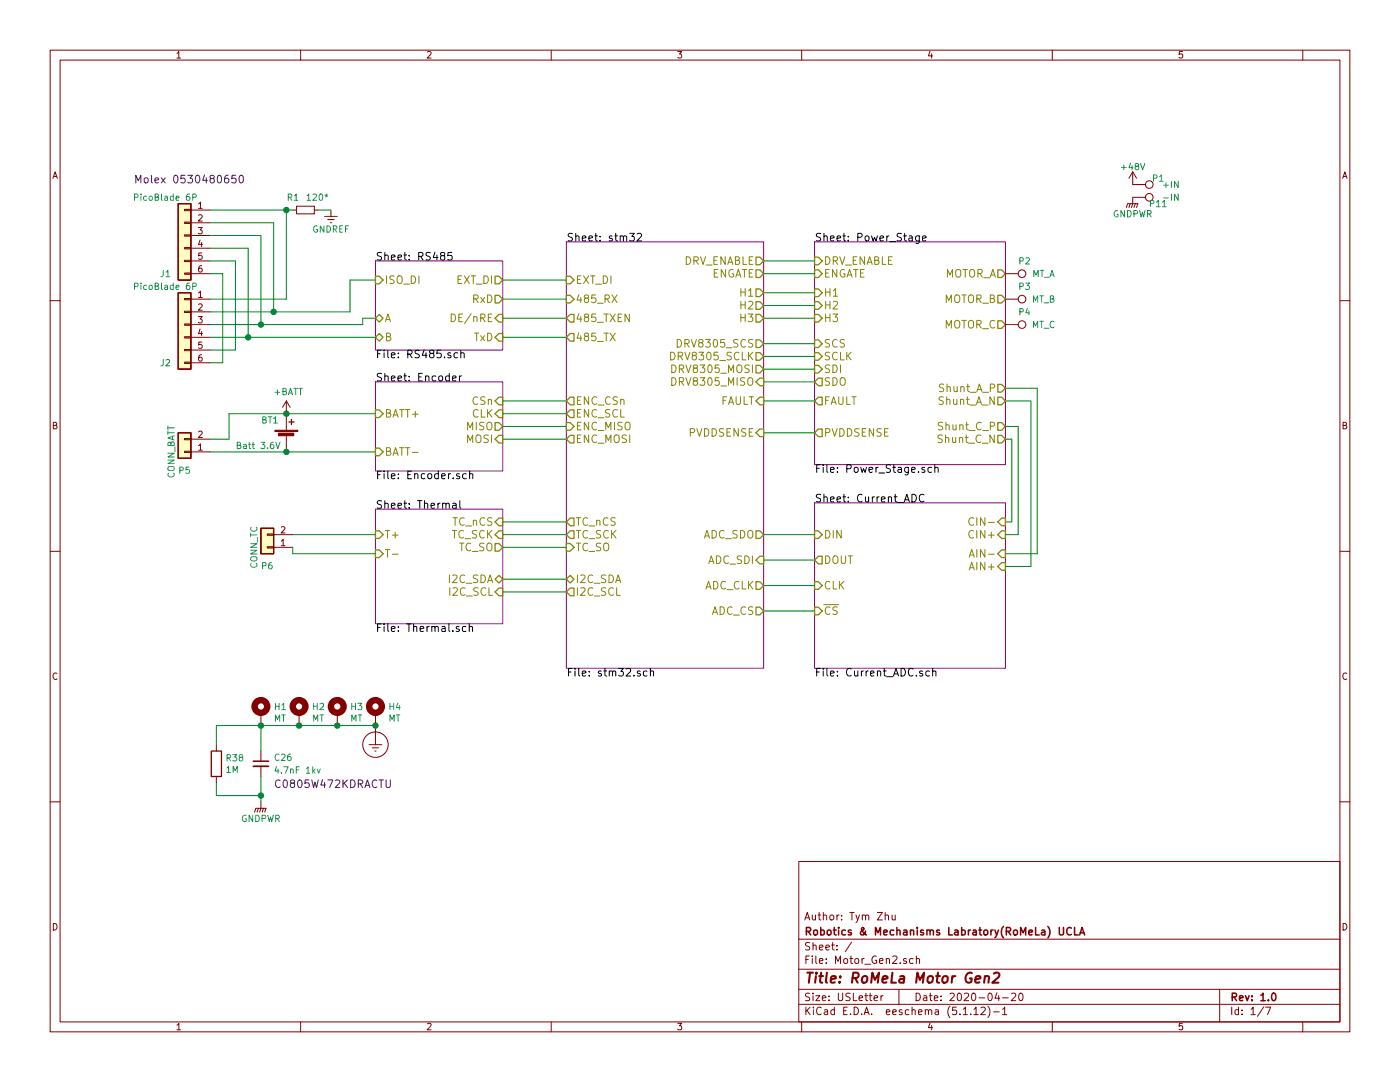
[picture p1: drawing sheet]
EESchema Schematic File Version 4
EELAYER 30 0
EELAYER END
$Descr USLetter 11000 8500
encoding utf-8
Sheet 1 7
Title "RoMeLa Motor Gen2"
Date "2020-04-20"
Rev "1.0"
Comp "Robotics & Mechanisms Labratory(RoMeLa) UCLA"
Comment1 "Author: Tym Zhu"
Comment2 ""
Comment3 ""
Comment4 ""
$EndDescr
$Sheet
S 4450 1900 1550 3350
U 5827F7AC
F0 "stm32" 60
F1 "stm32.sch" 60
F2 "ENGATE" O R 6000 2150 60 
F3 "H1" O R 6000 2300 60 
F4 "H2" O R 6000 2400 60 
F5 "H3" O R 6000 2500 60 
F6 "DRV8305_SCS" O R 6000 2700 60 
F7 "DRV8305_SCLK" O R 6000 2800 60 
F8 "DRV8305_MOSI" O R 6000 2900 60 
F9 "DRV8305_MISO" I R 6000 3000 60 
F10 "FAULT" I R 6000 3150 60 
F11 "PVDDSENSE" I R 6000 3400 60 
F12 "ADC_SDO" O R 6000 4200 60 
F13 "ADC_SDI" I R 6000 4400 60 
F14 "ADC_CLK" O R 6000 4600 60 
F15 "ENC_CSn" O L 4450 3150 60 
F16 "ENC_SCL" O L 4450 3250 60 
F17 "ENC_MISO" I L 4450 3350 60 
F18 "ENC_MOSI" O L 4450 3450 60 
F19 "485_RX" I L 4450 2350 60 
F20 "485_TXEN" O L 4450 2500 60 
F21 "485_TX" O L 4450 2650 60 
F22 "TC_nCS" O L 4450 4100 60 
F23 "TC_SCK" O L 4450 4200 60 
F24 "TC_SO" I L 4450 4300 60 
F25 "I2C_SDA" B L 4450 4550 60 
F26 "I2C_SCL" O L 4450 4650 60 
F27 "ADC_CS" O R 6000 4800 60 
F28 "EXT_DI" I L 4450 2200 60 
F29 "DRV_ENABLE" O R 6000 2050 60 
$EndSheet
$Sheet
S 6400 1900 1500 1750
U 58280BEC
F0 "Power_Stage" 60
F1 "Power_Stage.sch" 60
F2 "ENGATE" I L 6400 2150 60 
F3 "H1" I L 6400 2300 60 
F4 "H2" I L 6400 2400 60 
F5 "H3" I L 6400 2500 60 
F6 "SCS" I L 6400 2700 60 
F7 "SCLK" I L 6400 2800 60 
F8 "SDI" I L 6400 2900 60 
F9 "SDO" O L 6400 3000 60 
F10 "FAULT" O L 6400 3150 60 
F11 "MOTOR_A" O R 7900 2150 60 
F12 "MOTOR_B" O R 7900 2350 60 
F13 "MOTOR_C" O R 7900 2550 60 
F14 "Shunt_A_P" O R 7900 3050 60 
F15 "Shunt_A_N" O R 7900 3150 60 
F16 "Shunt_C_P" O R 7900 3350 60 
F17 "Shunt_C_N" O R 7900 3450 60 
F18 "PVDDSENSE" O L 6400 3400 60 
F19 "DRV_ENABLE" I L 6400 2050 60 
$EndSheet
$Sheet
S 6400 3950 1500 1300
U 5828F3AC
F0 "Current_ADC" 60
F1 "Current_ADC.sch" 60
F2 "AIN+" I R 7900 4450 60 
F3 "AIN-" I R 7900 4350 60 
F4 "CIN+" I R 7900 4200 60 
F5 "CIN-" I R 7900 4100 60 
F6 "DOUT" O L 6400 4400 60 
F7 "DIN" I L 6400 4200 60 
F8 "CLK" I L 6400 4600 60 
F9 "~CS" I L 6400 4800 60 
$EndSheet
$Sheet
S 2950 4000 1000 900 
U 5829AC99
F0 "Thermal" 60
F1 "Thermal.sch" 60
F2 "T+" I L 2950 4200 60 
F3 "T-" I L 2950 4350 60 
F4 "TC_nCS" I R 3950 4100 60 
F5 "TC_SCK" I R 3950 4200 60 
F6 "TC_SO" O R 3950 4300 60 
F7 "I2C_SDA" B R 3950 4550 60 
F8 "I2C_SCL" I R 3950 4650 60 
$EndSheet
$Sheet
S 2950 3000 1000 700 
U 5829B004
F0 "Encoder" 60
F1 "Encoder.sch" 60
F2 "CSn" I R 3950 3150 60 
F3 "CLK" I R 3950 3250 60 
F4 "MISO" O R 3950 3350 60 
F5 "MOSI" I R 3950 3450 60 
F6 "BATT+" I L 2950 3250 60 
F7 "BATT-" I L 2950 3550 60 
$EndSheet
$Comp
L Motor_Gen2-rescue:R_Small-Device R1
U 1 1
P 2400 1650
F 0 "R1" V 2300 1500 50  0000 L CNN
F 1 "120*" V 2300 1650 50  0000 L CNN
F 2 "Resistor_SMD:R_0603_1608Metric" H 2400 1650 50  0001 C CNN
F 3 "" H 2400 1650 50  0000 C CNN
	1    2400 1650
	0    1    1    0   
$EndComp
$Comp
L Motor_Gen2-rescue:GNDREF-power #PWR03
U 1 1
P 2600 1650
F 0 "#PWR03" H 2600 1400 50  0001 C CNN
F 1 "GNDREF" H 2600 1500 50  0000 C CNN
F 2 "" H 2600 1650 50  0000 C CNN
F 3 "" H 2600 1650 50  0000 C CNN
	1    2600 1650
	1    0    0    -1  
$EndComp
$Comp
L Motor_Gen2-rescue:Conn_01x02-Connector_Generic P6
U 1 1
P 2100 4300
F 0 "P6" H 2100 4450 50  0000 C CNN
F 1 "CONN_TC" V 2200 4300 50  0000 C CNN
F 2 "RoMeLa_Motor:JST_SH_SM02B-SRSS-TB_1x02-1MP_P1.00mm_Horizontal" H 2100 4300 50  0001 C CNN
F 3 "" H 2100 4300 50  0000 C CNN
	1    2100 4300
	-1   0    0    1   
$EndComp
$Comp
L Motor_Gen2-rescue:TestPoint-Connector P2
U 1 1
P 7900 2150
F 0 "P2" V 7800 2300 50  0000 C CNN
F 1 "MT_A" V 7900 2450 50  0000 C CNN
F 2 "RoMeLa_Motor:Motor_winding_SMT" H 8100 2150 50  0001 C CNN
F 3 "" H 8100 2150 50  0000 C CNN
	1    7900 2150
	0    1    1    0   
$EndComp
$Comp
L Motor_Gen2-rescue:TestPoint-Connector P3
U 1 1
P 7900 2350
F 0 "P3" V 7800 2500 50  0000 C CNN
F 1 "MT_B" V 7900 2650 50  0000 C CNN
F 2 "RoMeLa_Motor:Motor_winding_SMT" H 8100 2350 50  0001 C CNN
F 3 "" H 8100 2350 50  0000 C CNN
	1    7900 2350
	0    1    1    0   
$EndComp
$Comp
L Motor_Gen2-rescue:TestPoint-Connector P4
U 1 1
P 7900 2550
F 0 "P4" V 7800 2700 50  0000 C CNN
F 1 "MT_C" V 7900 2850 50  0000 C CNN
F 2 "RoMeLa_Motor:Motor_winding_SMT" H 8100 2550 50  0001 C CNN
F 3 "" H 8100 2550 50  0000 C CNN
	1    7900 2550
	0    1    1    0   
$EndComp
Wire Wire Line
	6000 2150 6400 2150
Wire Wire Line
	6000 2300 6400 2300
Wire Wire Line
	6400 2400 6000 2400
Wire Wire Line
	6000 2500 6400 2500
Wire Wire Line
	6400 2700 6000 2700
Wire Wire Line
	6000 2800 6400 2800
Wire Wire Line
	6400 2900 6000 2900
Wire Wire Line
	6000 3000 6400 3000
Wire Wire Line
	6000 3150 6400 3150
Wire Wire Line
	6000 3400 6400 3400
Wire Wire Line
	7900 3150 8100 3150
Wire Wire Line
	8100 3150 8100 4450
Wire Wire Line
	8150 4350 8150 3050
Wire Wire Line
	8150 3050 7900 3050
Wire Wire Line
	7900 4100 7950 4100
Wire Wire Line
	7950 4100 7950 3450
Wire Wire Line
	7950 3450 7900 3450
Wire Wire Line
	7900 3350 8000 3350
Wire Wire Line
	8000 3350 8000 4200
Wire Wire Line
	8000 4200 7900 4200
Wire Wire Line
	6400 4400 6000 4400
Wire Wire Line
	6000 4600 6400 4600
Wire Wire Line
	3950 3150 4450 3150
Wire Wire Line
	4450 3250 3950 3250
Wire Wire Line
	3950 3350 4450 3350
Wire Wire Line
	4450 3450 3950 3450
Wire Wire Line
	2500 1650 2600 1650
Wire Wire Line
	3950 2650 4450 2650
Wire Wire Line
	4450 2500 3950 2500
Wire Wire Line
	3950 2350 4450 2350
Wire Wire Line
	2300 4200 2950 4200
Wire Wire Line
	2950 4350 2300 4350
Wire Wire Line
	2300 4350 2300 4300
Wire Wire Line
	3950 4650 4450 4650
Wire Wire Line
	4450 4550 3950 4550
Wire Wire Line
	3950 4300 4450 4300
Wire Wire Line
	4450 4200 3950 4200
Wire Wire Line
	3950 4100 4450 4100
$Comp
L Motor_Gen2-rescue:+48V-power #PWR01
U 1 1
P 8900 1450
F 0 "#PWR01" H 8900 1300 50  0001 C CNN
F 1 "+48V" H 8900 1590 50  0000 C CNN
F 2 "" H 8900 1450 50  0000 C CNN
F 3 "" H 8900 1450 50  0000 C CNN
	1    8900 1450
	1    0    0    -1  
$EndComp
Wire Wire Line
	8150 4350 7900 4350
Wire Wire Line
	8100 4450 7900 4450
$Comp
L Motor_Gen2-rescue:GNDPWR-power #PWR02
U 1 1
P 8900 1550
F 0 "#PWR02" H 8900 1350 50  0001 C CNN
F 1 "GNDPWR" H 8900 1420 50  0000 C CNN
F 2 "" H 8900 1500 50  0000 C CNN
F 3 "" H 8900 1500 50  0000 C CNN
	1    8900 1550
	1    0    0    -1  
$EndComp
Wire Wire Line
	6000 4200 6400 4200
Wire Wire Line
	6000 4800 6400 4800
Wire Wire Line
	3950 2200 4450 2200
$Comp
L Motor_Gen2-rescue:Conn_01x06-Connector_Generic J2
U 1 1
P 1450 2550
F 0 "J2" H 1600 2250 50  0000 C CNN
F 1 "PicoBlade 6P" H 1600 2850 50  0000 C CNN
F 2 "RoMeLa_Motor:Molex_PicoBlade_53048-0650_1x06_P1.25mm_Horizontal" H 1450 2550 50  0001 C CNN
F 3 "~" H 1450 2550 50  0001 C CNN
	1    1450 2550
	-1   0    0    -1  
$EndComp
$Comp
L Motor_Gen2-rescue:Conn_01x06-Connector_Generic J1
U 1 1
P 1450 1850
F 0 "J1" H 1600 1550 50  0000 C CNN
F 1 "PicoBlade 6P" H 1600 2150 50  0000 C CNN
F 2 "RoMeLa_Motor:Molex_PicoBlade_53048-0650_1x06_P1.25mm_Horizontal" H 1450 1850 50  0001 C CNN
F 3 "~" H 1450 1850 50  0001 C CNN
	1    1450 1850
	-1   0    0    -1  
$EndComp
Wire Wire Line
	1650 2550 2050 2550
Wire Wire Line
	1650 1850 2050 1850
Wire Wire Line
	2050 1850 2050 2550
Wire Wire Line
	1650 1650 2250 1650
Wire Wire Line
	2250 2350 2250 1650
Wire Wire Line
	1650 2350 2250 2350
Connection ~ 2250 1650
Wire Wire Line
	2250 1650 2300 1650
Wire Wire Line
	1650 1750 2150 1750
Wire Wire Line
	2150 1750 2150 2450
Wire Wire Line
	2150 2450 1650 2450
Wire Wire Line
	1650 1950 1950 1950
Wire Wire Line
	1950 1950 1950 2650
Wire Wire Line
	1950 2650 1650 2650
Connection ~ 1950 2650
Wire Wire Line
	1650 2050 1850 2050
Wire Wire Line
	1850 2050 1850 2750
Wire Wire Line
	1850 2750 1650 2750
Wire Wire Line
	1650 2150 1750 2150
Wire Wire Line
	1750 2150 1750 2850
Wire Wire Line
	1750 2850 1650 2850
$Sheet
S 2950 2050 1000 700 
U 5829ADB5
F0 "RS485" 60
F1 "RS485.sch" 60
F2 "RxD" O R 3950 2350 60 
F3 "DE/nRE" I R 3950 2500 60 
F4 "TxD" I R 3950 2650 60 
F5 "A" B L 2950 2500 60 
F6 "B" B L 2950 2650 60 
F7 "ISO_DI" I L 2950 2200 60 
F8 "EXT_DI" O R 3950 2200 60 
$EndSheet
Wire Wire Line
	1950 2650 2950 2650
Wire Wire Line
	2050 2550 2850 2550
Wire Wire Line
	2850 2550 2850 2500
Wire Wire Line
	2850 2500 2950 2500
Connection ~ 2050 2550
Wire Wire Line
	2150 2450 2750 2450
Wire Wire Line
	2750 2450 2750 2200
Wire Wire Line
	2750 2200 2950 2200
Connection ~ 2150 2450
$Comp
L Motor_Gen2-rescue:Battery_Cell-Device BT1
U 1 1
P 2250 3450
F 0 "BT1" H 2050 3600 50  0000 L CNN
F 1 "Batt 3.6V" H 1850 3400 50  0000 L CNN
F 2 "RoMeLa_Motor:ABH1_2AA" V 2250 3510 50  0001 C CNN
F 3 "~" V 2250 3510 50  0001 C CNN
	1    2250 3450
	1    0    0    -1  
$EndComp
$Comp
L Motor_Gen2-rescue:Conn_01x02-Connector_Generic P5
U 1 1
P 1450 3550
F 0 "P5" H 1450 3700 50  0000 C CNN
F 1 "CONN_BATT" V 1550 3550 50  0000 C CNN
F 2 "RoMeLa_Motor:JST_SH_SM02B-SRSS-TB_1x02-1MP_P1.00mm_Horizontal" H 1450 3550 50  0001 C CNN
F 3 "" H 1450 3550 50  0000 C CNN
	1    1450 3550
	-1   0    0    1   
$EndComp
Wire Wire Line
	1650 3550 2250 3550
Connection ~ 2250 3550
Wire Wire Line
	2250 3250 2950 3250
Wire Wire Line
	2250 3550 2950 3550
Wire Wire Line
	1650 3450 1800 3450
Wire Wire Line
	1800 3450 1800 3250
Wire Wire Line
	1800 3250 2250 3250
Connection ~ 2250 3250
$Comp
L Motor_Gen2-rescue:GNDPWR-power #PWR0113
U 1 1
P 2050 6300
F 0 "#PWR0113" H 2050 6100 50  0001 C CNN
F 1 "GNDPWR" H 2050 6170 50  0000 C CNN
F 2 "" H 2050 6250 50  0000 C CNN
F 3 "" H 2050 6250 50  0000 C CNN
	1    2050 6300
	1    0    0    -1  
$EndComp
$Comp
L Motor_Gen2-rescue:MountingHole_Pad-Mechanical H1
U 1 1
P 2050 5600
F 0 "H1" H 2150 5649 50  0000 L CNN
F 1 "MT" H 2150 5558 50  0000 L CNN
F 2 "MountingHole:MountingHole_2.7mm_M2.5_Pad_Via" H 2050 5600 50  0001 C CNN
F 3 "~" H 2050 5600 50  0001 C CNN
	1    2050 5600
	1    0    0    -1  
$EndComp
$Comp
L Motor_Gen2-rescue:TestPoint-Connector P1
U 1 1
P 8900 1450
F 0 "P1" V 8850 1650 50  0000 C CNN
F 1 "+IN" V 8900 1750 50  0000 C CNN
F 2 "RoMeLa_Motor:Motor_winding_SMT" H 9100 1450 50  0001 C CNN
F 3 "" H 9100 1450 50  0000 C CNN
	1    8900 1450
	0    1    1    0   
$EndComp
$Comp
L Motor_Gen2-rescue:TestPoint-Connector P11
U 1 1
P 8900 1550
F 0 "P11" V 8950 1750 50  0000 C CNN
F 1 "-IN" V 8900 1850 50  0000 C CNN
F 2 "RoMeLa_Motor:Motor_winding_SMT" H 9100 1550 50  0001 C CNN
F 3 "" H 9100 1550 50  0000 C CNN
	1    8900 1550
	0    1    1    0   
$EndComp
$Comp
L Motor_Gen2-rescue:MountingHole_Pad-Mechanical H2
U 1 1
P 2350 5600
F 0 "H2" H 2450 5649 50  0000 L CNN
F 1 "MT" H 2450 5558 50  0000 L CNN
F 2 "MountingHole:MountingHole_2.7mm_M2.5_Pad_Via" H 2350 5600 50  0001 C CNN
F 3 "~" H 2350 5600 50  0001 C CNN
	1    2350 5600
	1    0    0    -1  
$EndComp
$Comp
L Motor_Gen2-rescue:MountingHole_Pad-Mechanical H3
U 1 1
P 2650 5600
F 0 "H3" H 2750 5649 50  0000 L CNN
F 1 "MT" H 2750 5558 50  0000 L CNN
F 2 "MountingHole:MountingHole_2.7mm_M2.5_Pad_Via" H 2650 5600 50  0001 C CNN
F 3 "~" H 2650 5600 50  0001 C CNN
	1    2650 5600
	1    0    0    -1  
$EndComp
$Comp
L Motor_Gen2-rescue:MountingHole_Pad-Mechanical H4
U 1 1
P 2950 5600
F 0 "H4" H 3050 5649 50  0000 L CNN
F 1 "MT" H 3050 5558 50  0000 L CNN
F 2 "MountingHole:MountingHole_2.7mm_M2.5_Pad_Via" H 2950 5600 50  0001 C CNN
F 3 "~" H 2950 5600 50  0001 C CNN
	1    2950 5600
	1    0    0    -1  
$EndComp
Wire Wire Line
	2950 5700 2650 5700
Wire Wire Line
	2350 5700 2650 5700
Connection ~ 2650 5700
Wire Wire Line
	2350 5700 2050 5700
Connection ~ 2350 5700
$Comp
L Motor_Gen2-rescue:C_Small-Device C?
U 1 1
P 2050 6000
AR Path="/58280BEC/5E2FC9E6" Ref="C?"  Part="1" 
AR Path="/5E2FC9E6" Ref="C26"  Part="1" 
F 0 "C26" H 2150 6050 50  0000 L CNN
F 1 "4.7nF 1kv" H 2150 5950 50  0000 L CNN
F 2 "Capacitor_SMD:C_0805_2012Metric" H 2050 6000 50  0001 C CNN
F 3 "" H 2050 6000 50  0000 C CNN
	1    2050 6000
	1    0    0    -1  
$EndComp
Text Notes 2150 6200 0    60   ~ 0
C0805W472KDRACTU
$Comp
L Motor_Gen2-rescue:Earth_Protective-power #PWR0118
U 1 1
P 2950 5700
F 0 "#PWR0118" H 3200 5450 50  0001 C CNN
F 1 "Earth_Protective" H 3400 5550 50  0001 C CNN
F 2 "" H 2950 5600 50  0001 C CNN
F 3 "~" H 2950 5600 50  0001 C CNN
	1    2950 5700
	1    0    0    -1  
$EndComp
Connection ~ 2950 5700
Wire Wire Line
	2050 5700 2050 5900
Connection ~ 2050 5700
$Comp
L Motor_Gen2-rescue:R-Device R38
U 1 1
P 1700 6000
F 0 "R38" H 1770 6046 50  0000 L CNN
F 1 "1M" H 1770 5955 50  0000 L CNN
F 2 "Resistor_SMD:R_0805_2012Metric" V 1630 6000 50  0001 C CNN
F 3 "~" H 1700 6000 50  0001 C CNN
	1    1700 6000
	1    0    0    -1  
$EndComp
Wire Wire Line
	1700 5850 1700 5700
Wire Wire Line
	1700 5700 2050 5700
Wire Wire Line
	1700 6150 1700 6250
Wire Wire Line
	1700 6250 2050 6250
Connection ~ 2050 6250
Wire Wire Line
	2050 6250 2050 6300
Wire Wire Line
	2050 6100 2050 6250
$Comp
L Motor_Gen2-rescue:+BATT-power #PWR0119
U 1 1
P 2250 3250
F 0 "#PWR0119" H 2250 3100 50  0001 C CNN
F 1 "+BATT" H 2265 3423 50  0000 C CNN
F 2 "" H 2250 3250 50  0001 C CNN
F 3 "" H 2250 3250 50  0001 C CNN
	1    2250 3250
	1    0    0    -1  
$EndComp
Wire Wire Line
	6000 2050 6400 2050
Text Notes 1050 1450 0    60   ~ 0
Molex 0530480650
$EndSCHEMATC
